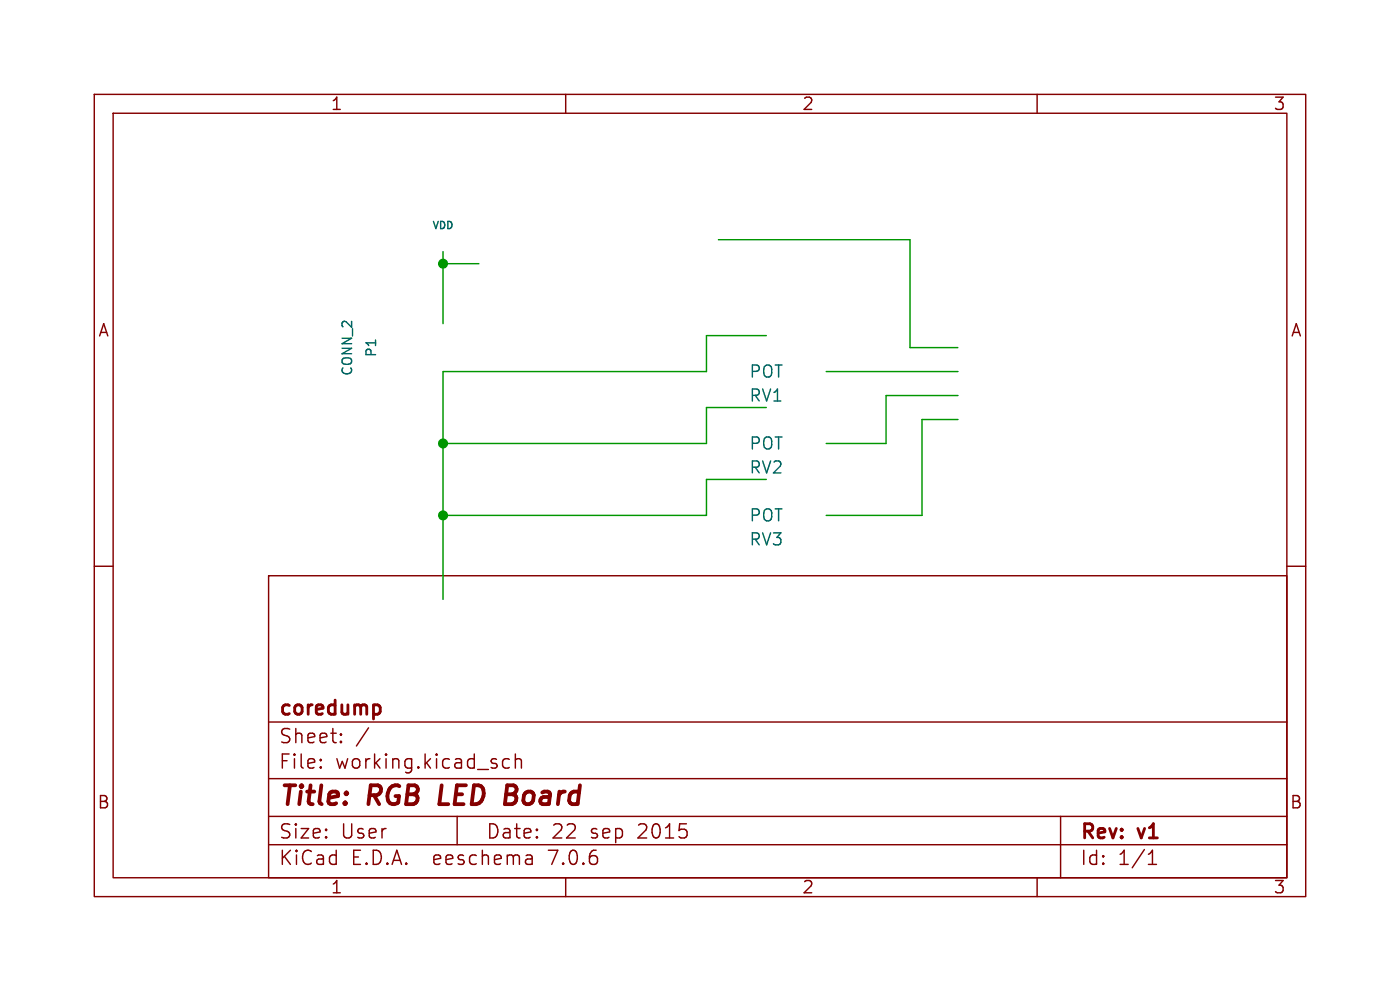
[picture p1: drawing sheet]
<svg xmlns="http://www.w3.org/2000/svg" width="148mm" height="105mm" viewBox="0 0 148 105" stroke-linecap="round" stroke-linejoin="round" font-family="sans-serif">
<g fill="none" stroke="#840000" stroke-width=".15">
<path d="M10 10h128.5v85h-128.5zM12 12h124.5v81h-124.5zM60 10v2M110 10v2M10 60h2M136.5 60h2M28.5 61h108v32h-108zM28.5 76.5h108M36.2 78.5v.1v.1M36.2 78.5l-.1 .1 .1 .1M36.2 77.8v.1M36.2 78.5v.2"/>
<path d="M36.2 77.8h-.1l.1 .1M39.1 77.1l-1.3 1.9M54.7 79.9v1.5M28.5 89.5h108M28.5 86.5h108M28.5 82.5h108M34 81.2l.1 .1-.1 .1M34 81.2l-.1 .1 .1 .1M34 80.5v.1M34 81.2v.2M34 80.5h.1l-.1 .1M34 80.5h-.1l.1 .1"/>
<path d="M48.5 86.5v3M54 80.5l-.4-.1-.3 .3v.4l.1 .2 .2 .1 .4-.1M54.7 80.5a.37 .37 0 0 1 .6 .1v.8M56.4 90.7v.1v.8M56.4 91.5l-.1 .1M56.4 90.9l-.1 .1M60 93v2M110 93v2M112.5 86.5v6.5M121.8 91.6h.9M121.8 90.5l.4-.4v1.5"/>
</g>
<path d="M46.8 83.2l-.2 2h.9M53.7 84.2h.6M53.8 83.2h.7M54.3 84.2l.3 .1M54.5 85.1l-.2 .1h-.8M54.5 84.1l-.2 .1" fill="none" stroke="#840000" stroke-width=".4"/>
<path d="M40.2 74.8l.1 .2v.4l-.1 .2" fill="none" stroke="#840000" stroke-width=".3"/>
<path d="M47 26.7v7.6M47 27.9h3.8M76.2 25.4h20.3v11.4h5.1M81.3 35.6h-6.4v3.8h-27.9v24.1M87.6 39.4h14M81.3 50.8h-6.4v3.8h-27.9M81.3 43.2h-6.4v3.8h-27.9M101.6 41.9h-7.6v5.1h-6.4M101.6 44.5h-3.8v10.1h-10.2" fill="none" stroke="#009600" stroke-width=".15"/>
<g fill="#009600" stroke="#009600" stroke-width=".15">
<circle cx="47" cy="47" r=".46"/>
<circle cx="47" cy="54.6" r=".46"/>
<circle cx="47" cy="27.9" r=".46"/>
</g>
<g font-size="2.8" fill="#840000">
<text x="29.5" y="85.9">Title:</text>
<text x="39.1" y="85.9">RGB</text>
<text x="47.5" y="85.9">LED</text>
<text x="55.2" y="85.9">Board</text>
</g>
<g font-size="2.1" fill="#840000">
<text x="29.5" y="76.2">coredump</text>
<text x="29.5" y="81.7">File:</text>
<text x="29.5" y="79">Sheet:</text>
<text x="35.6" y="81.7">working.kicad_sch</text>
<text x="29.5" y="89.1">Size:</text>
<text x="36.1" y="89.1">User</text>
<text x="51.5" y="89.1">Date:</text>
<text x="58.5" y="89.1">22</text>
<text x="62.7" y="89.1">sep</text>
<text x="67.8" y="89.1">2015</text>
<text x="114.5" y="89.3">Rev:</text>
<text x="120.9" y="89.3">v1</text>
<text x="29.5" y="91.9">KiCad</text>
<text x="37.2" y="91.9">E.D.A.</text>
<text x="46.1" y="91.9">eeschema</text>
<text x="58.5" y="91.9">7.0.6</text>
<text x="114.5" y="91.9">Id:</text>
<text x="118.6" y="91.9">1/1</text>
</g>
<g font-size="1.8" fill="#840000">
<text x="35" y="11.9">1</text>
<text x="85" y="11.9">2</text>
<text x="135" y="11.9">3</text>
<text x="10.3" y="35.9">A</text>
<text x="136.8" y="35.9">A</text>
<text x="10.3" y="85.9">B</text>
<text x="136.7" y="85.9">B</text>
<text x="35" y="94.9">1</text>
<text x="85" y="94.9">2</text>
<text x="135" y="94.9">3</text>
</g>
<g font-size="1.8" fill="#006464">
<text x="79.4" y="40.2">POT</text>
<text x="79.4" y="42.8">RV1</text>
<text x="79.4" y="47.9">POT</text>
<text x="79.4" y="50.4">RV2</text>
<text x="79.4" y="58">RV3</text>
<text x="79.4" y="55.5">POT</text>
</g>
<g font-size="1.4" fill="#006464">
<text x="37.6" y="39.9" transform="rotate(-90 37.6 39.9)">CONN_2</text>
<text x="40.1" y="37.9" transform="rotate(-90 40.1 37.9)">P1</text>
</g>
<text font-size="1.1" fill="#006464" x="45.7" y="24.5">VDD</text>
</svg>
